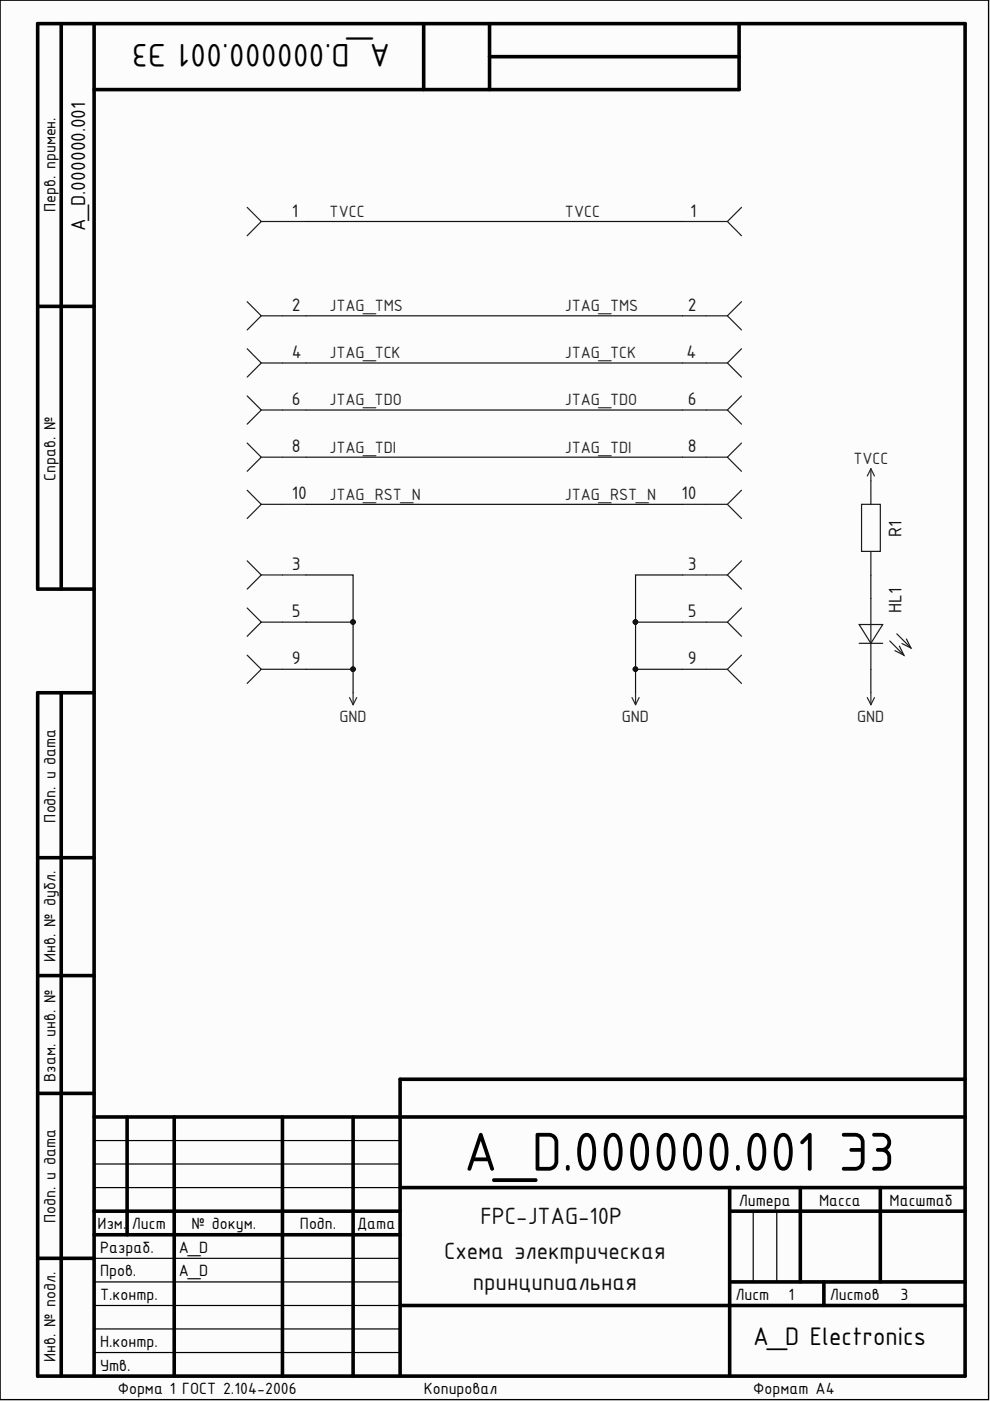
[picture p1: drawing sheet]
<svg xmlns="http://www.w3.org/2000/svg" width="210mm" height="297mm" viewBox="0 0 210 297" stroke-linecap="round" stroke-linejoin="round" font-family="sans-serif">
<path d="M0 0h209.6v296.7h-209.6z" fill="#fcfcfc" stroke="#000" stroke-width=".21"/>
<g fill="none" stroke="#000" stroke-width=".76">
<path d="M13 5v119.9M20 5v286.8M89.8 5v14M103.8 5v14M103.8 12h52.9M156.7 5v14h-136.7M8 65h12M20 124.9h-12v-119.9h196.6v286.8h-196.6v-144.9h12M13 146.9v144.9M8 181.8h12M8 206.8h12M8 231.8h12"/>
<path d="M20 236.8h184.6M27 236.8v25M36.9 236.8v55M59.9 236.8v55M74.9 236.8v55M204.6 228.8h-119.8v63M20 256.8h64.8M84.8 251.8h119.8M154.7 251.8v40M154.7 256.8h49.9M169.7 251.8v20M186.6 251.8v20"/>
<path d="M8 266.8h12M20 261.8h64.8M84.8 276.8h119.8M154.7 271.8h49.9M174.7 271.8v5"/>
</g>
<path d="M0 0h209.6v296.8h-209.6zM20 251.8h64.8M20 246.8h64.8M20 241.8h64.8M159.7 256.8v15M164.7 256.8v15M20 266.8h64.8M20 276.8h64.8M20 271.8h64.8M20 281.8h64.8M20 286.8h64.8" fill="none" stroke="#000" stroke-width=".25"/>
<g fill="none" stroke="#1c1c1c" stroke-width=".25">
<path d="M52.4 44l3 3-3 3M55.4 47h9.5M144.7 47h9.5M157.2 44l-3 3 3 3M52.4 64l3 3-3 3M52.4 73.9l3 3.1-3 3M55.4 67h9.5M55.4 77h9.5M144.7 67h9.5M144.7 77h9.5M157.2 64l-3 3 3 3M157.2 73.9l-3 3.1 3 3"/>
<path d="M52.4 83.9l3 3-3 3M52.4 93.9l3 3-3 3M55.4 86.9h9.5M55.4 96.9h9.5M144.7 86.9h9.5M144.7 96.9h9.5M157.2 83.9l-3 3 3 3M157.2 93.9l-3 3 3 3M52.4 118.9l3 3-3 3M52.4 103.9l3 3-3 3M55.4 106.9h9.5M144.7 106.9h9.5"/>
<path d="M157.2 118.9l-3 3 3 3M157.2 103.9l-3 3 3 3M182.7 106.9h3.9v10h-3.9zM184.6 101.9v5M184.6 116.9v5M52.4 128.9l3 3-3 3M52.4 138.9l3 3-3 3M55.4 121.9h9.5M55.4 131.9h9.5M144.7 121.9h9.5M144.7 131.9h9.5M157.2 128.9l-3 3 3 3"/>
<path d="M157.2 138.9l-3 3 3 3M182.2 132.4h5l-2.6 4zM182.2 136.4h5M184.6 126.9v15M188.7 135.9l2.9 3M190.1 134.4l3 3M190.7 137l.9 1.9-1.9-1M192.2 135.5l.9 1.9-1.9-1M55.4 141.9h9.5M144.7 141.9h9.5"/>
</g>
<path d="M184.6 99.4v2.5M184.6 99.4l-.7 1.5M184.6 99.4l.8 1.5M74.1 147.9l.8 1.5M74.9 146.9v2.5M75.6 147.9l-.7 1.5M134 147.9l.8 1.5M134.8 146.9v2.5M135.5 147.9l-.7 1.5M183.9 147.9l.7 1.5M184.6 146.9v2.5M185.4 147.9l-.8 1.5" fill="none" stroke="#262626" stroke-width=".25"/>
<g fill="none" stroke="#0e0e0e" stroke-width=".25">
<path d="M64.9 47h79.8M64.9 67h79.8M64.9 77h79.8M64.9 86.9h79.8M64.9 96.9h79.8M64.9 106.9h79.8M64.9 121.9h10v25M64.9 131.9h10M134.8 131.9h9.9M144.7 121.9h-9.9v25M184.6 121.9v5M64.9 141.9h10"/>
<path d="M134.8 141.9h9.9M184.6 141.9v5"/>
</g>
<g fill="#0e0e0e" stroke="#0e0e0e" stroke-width=".21">
<circle cx="74.8" cy="141.9" r=".48"/>
<circle cx="74.8" cy="131.9" r=".48"/>
<circle cx="134.7" cy="141.9" r=".48"/>
<circle cx="134.7" cy="131.9" r=".48"/>
</g>
<text font-size="12.4" x="98.3" y="248.2">A_D.000000.001 Э3</text>
<text font-size="7.4" x="82.7" y="9.4" transform="rotate(-180 82.7 9.4)">A_D.000000.001 Э3</text>
<text font-size="5.8" x="159.7" y="285.3">A_D Electronics</text>
<g font-size="5.4" fill="#0e0e0e">
<text x="101.9" y="259.5">FPC-JTAG-10P</text>
<text x="94.2" y="267">Схема электрическая</text>
<text x="100.3" y="273.6">принципиальная</text>
</g>
<text font-size="4.6" x="18.1" y="49" transform="rotate(-90 18.1 49)">A_D.000000.001</text>
<g font-size="4.1" fill="#1c1c1c">
<text x="61.9" y="45.9">1</text>
<text x="146.4" y="45.9">1</text>
<text x="61.9" y="65.9">2</text>
<text x="145.8" y="65.9">2</text>
<text x="61.9" y="75.9">4</text>
<text x="145.6" y="75.9">4</text>
<text x="61.9" y="85.9">6</text>
<text x="145.8" y="85.9">6</text>
<text x="61.9" y="95.9">8</text>
<text x="145.8" y="95.9">8</text>
<text x="61.9" y="105.8">10</text>
<text x="144.5" y="105.8">10</text>
<text x="61.9" y="120.9">3</text>
<text x="145.8" y="120.9">3</text>
<text x="61.9" y="130.8">5</text>
<text x="145.8" y="130.8">5</text>
<text x="61.9" y="140.8">9</text>
<text x="145.8" y="140.8">9</text>
</g>
<g font-size="4.1" fill="#0e0e0e">
<text x="191.1" y="114" transform="rotate(-90 191.1 114)">R1</text>
<text x="191.1" y="129.9" transform="rotate(-90 191.1 129.9)">HL1</text>
</g>
<g font-size="3.7">
<text x="11.8" y="45" transform="rotate(-90 11.8 45)">Перв. примен.</text>
<text x="11.8" y="102" transform="rotate(-90 11.8 102)">Справ. №</text>
<text x="11.8" y="174.4" transform="rotate(-90 11.8 174.4)">Подп. и дата</text>
<text x="11.8" y="203.9" transform="rotate(-90 11.8 203.9)">Инв. № дубл.</text>
<text x="11.8" y="229.3" transform="rotate(-90 11.8 229.3)">Взам. инв. №</text>
<text x="156.6" y="255.6">Литера</text>
<text x="173.7" y="255.6">Масса</text>
<text x="188.6" y="255.6">Масштаб</text>
<text x="11.8" y="259.3" transform="rotate(-90 11.8 259.3)">Подп. и дата</text>
<text x="20.7" y="260.6">Изм.</text>
<text x="28" y="260.6">Лист</text>
<text x="40.6" y="260.6">№ докум.</text>
<text x="63.6" y="260.6">Подп.</text>
<text x="75.7" y="260.6">Дата</text>
<text x="21.2" y="265.6">Разраб.</text>
<text x="37.9" y="265.6">A_D</text>
<text x="21.2" y="270.6">Пров.</text>
<text x="21.2" y="275.6">Т.контр.</text>
<text x="37.9" y="270.6">A_D</text>
<text x="156" y="275.6">Лист</text>
<text x="167.2" y="275.6">1</text>
<text x="175.9" y="275.6">Листов</text>
<text x="190.9" y="275.6">3</text>
<text x="21.2" y="285.6">Н.контр.</text>
<text x="11.8" y="288.9" transform="rotate(-90 11.8 288.9)">Инв. № подл.</text>
<text x="21.2" y="290.6">Утв.</text>
<text x="25" y="295.6">Форма 1 ГОСТ 2.104-2006</text>
<text x="89.8" y="295.6">Копировал</text>
<text x="159.7" y="295.6">Формат А4</text>
</g>
<g font-size="3.7" fill="#262626">
<text x="69.9" y="46">TVCC</text>
<text x="119.8" y="46">TVCC</text>
<text x="69.9" y="66">JTAG_TMS</text>
<text x="119.8" y="66">JTAG_TMS</text>
<text x="69.9" y="76">JTAG_TCK</text>
<text x="119.8" y="76">JTAG_TCK</text>
<text x="69.9" y="86">JTAG_TDO</text>
<text x="119.8" y="86">JTAG_TDO</text>
<text x="69.9" y="96">JTAG_TDI</text>
<text x="119.8" y="96">JTAG_TDI</text>
<text x="180.9" y="98.4">TVCC</text>
<text x="69.9" y="106">JTAG_RST_N</text>
<text x="119.8" y="106">JTAG_RST_N</text>
<text x="72" y="153">GND</text>
<text x="131.9" y="153">GND</text>
<text x="181.8" y="153">GND</text>
</g>
</svg>
